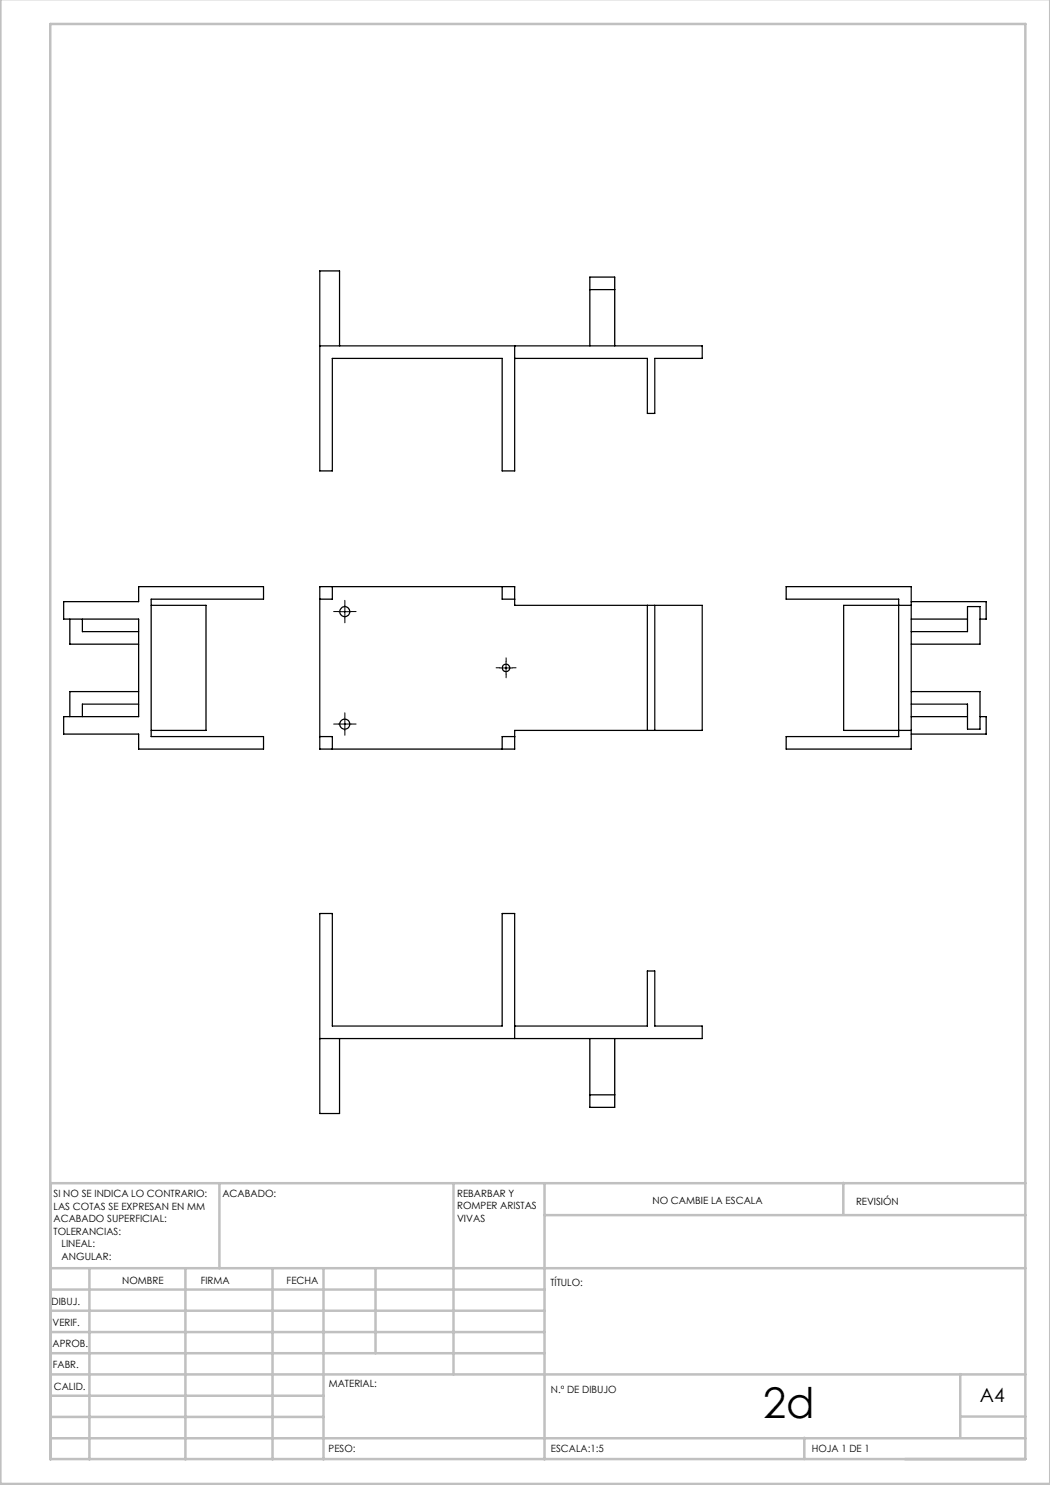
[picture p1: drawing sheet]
<svg xmlns="http://www.w3.org/2000/svg" width="210mm" height="297mm" viewBox="0 0 210 297" stroke-linecap="round" stroke-linejoin="round" font-family="sans-serif">
<path d="M67.7 122.3h-1M69 121.1v-1M69 123.6v1M70.2 122.3h1M100 133.6h-.8M101.2 132.3v-.7M101.2 134.8v.8M102.5 133.6h.7M67.7 144.8h-1M69 143.6v-1M69 146.1v1M70.2 144.8h1" fill="none" stroke="#000" stroke-width=".2" stroke-dasharray="15.2 1.3 1.3 1.3"/>
<path d="M67.7 122.3h2.5M69 121.1v2.5M99.9 133.6h2.5M101.2 132.3v2.5M67.7 144.8h2.5M69 143.6v2.5" fill="none" stroke="#000" stroke-width=".2"/>
<g fill="none" stroke="#c0c0c0" stroke-width=".5">
<path d="M.1 -.1v296.9h209.9v-296.9M10.1 4.8h195v287h-195zM43.9 236.6v17M90.7 236.6v38.3M108.9 236.6v55.3M168.7 236.6v6.3M205.1 236.6h-195v55.3M10.1 253.6h195M10.1 257.9h98.8M17.9 253.6v38.3M37.1 253.6v38.3M54.5 253.6v38.3"/>
<path d="M64.7 253.6v38.3M75.1 253.6v17M108.9 243h96.2M10.1 270.6h98.8M10.1 266.4h98.8M10.1 262.1h98.8M10.1 279.1h54.6M10.1 274.9h195M192.1 274.8v12.7M10.1 287.7h195M10.1 283.4h54.6M160.9 287.5v4.3"/>
<path d="M192.1 283.3h13"/>
</g>
<g fill="none" stroke="#000" stroke-width=".25">
<path d="M118 57.9h4.9M64 69.2h76.4v2.5h-9.4v11h-1.5v-11h-26.6M67.9 69.2v-15h-3.9v40h2.5v-22.5h33.9v22.5h2.5v-25M118 69.2v-13.8h4.9v13.8M64 117.3h38.9v3.8h37.5v25h-37.5v3.7h-38.9zM66.5 117.3v2.5h-2.5M100.4 117.3v2.5h2.5M157.2 117.3h25v32.5h-25v-2.5h22.5v-27.5h-22.5zM12.7 120.3h15v-3h25v2.5h-22.5v27.5h22.5v2.5h-25v-3h-15v-3.5h15v-19.5h-15zM14 123.8v5h13.7M16.5 123.8v2.5h11.2M27.7 138.3h-13.7v5"/>
<path d="M30.2 121.1h11v25h-11M129.5 121.1v25M131 121.1v25M182.2 120.3h15v3.5h-1.2M182.2 121.1h-13.5v25h13.5M182.2 126.3h11.3v-5h2.5v7.5h-13.8M182.2 138.3h13.8v7.5h-2.5v-5h-11.3M182.2 123.8h11.3M27.7 140.8h-11.2v2.5M64 147.3h2.5v2.5M102.9 147.3h-2.5v2.5M182.2 143.3h11.3"/>
<path d="M196 143.3h1.2v3.5h-15M67.9 207.7v15h-3.9v-40h2.5v22.5h33.9v-22.5h2.5v25M102.9 205.2h26.6v-11h1.5v11h9.4v2.5h-76.4M118 207.7v13.8h4.9v-13.8M118 219h4.9"/>
<circle cx="69" cy="122.3" r="1"/>
<circle cx="101.2" cy="133.6" r=".75"/>
<circle cx="69" cy="144.8" r="1"/>
</g>
<text font-size="8.5" x="152.6" y="283.5">2d</text>
<text font-size="3.9" x="196" y="280.4">A4</text>
<g font-size="2">
<text x="10.7" y="239.5">SI NO SE INDICA LO CONTRARIO:</text>
<text x="44.5" y="239.5">ACABADO:</text>
<text x="91.4" y="239.4">REBARBAR Y</text>
<text x="10.7" y="242">LAS COTAS SE EXPRESAN EN MM</text>
<text x="10.7" y="244.5">ACABADO SUPERFICIAL:</text>
<text x="91.4" y="241.9">ROMPER ARISTAS</text>
<text x="91.4" y="244.4">VIVAS</text>
<text x="130.5" y="240.8">NO CAMBIE LA ESCALA</text>
<text x="171.2" y="241">REVISIÓN</text>
<text x="10.7" y="247">TOLERANCIAS:</text>
<text x="12.3" y="249.5">LINEAL:</text>
<text x="12.3" y="252">ANGULAR:</text>
<text x="24.4" y="256.9">NOMBRE</text>
<text x="40.1" y="256.8">FIRMA</text>
<text x="57.3" y="256.8">FECHA</text>
<text x="110.1" y="257.1">TÍTULO:</text>
<text x="10.3" y="260.9">DIBUJ.</text>
<text x="10.5" y="269.3">APROB.</text>
<text x="10.5" y="265.2">VERIF.</text>
<text x="10.6" y="273.6">FABR.</text>
<text x="10.8" y="278">CALID.</text>
<text x="65.8" y="277.4">MATERIAL:</text>
<text x="110.2" y="278.5">N.º DE DIBUJO</text>
<text x="65.7" y="290.4">PESO:</text>
<text x="110.2" y="290.5">ESCALA:1:5</text>
<text x="162.4" y="290.4">HOJA 1 DE 1</text>
</g>
</svg>
